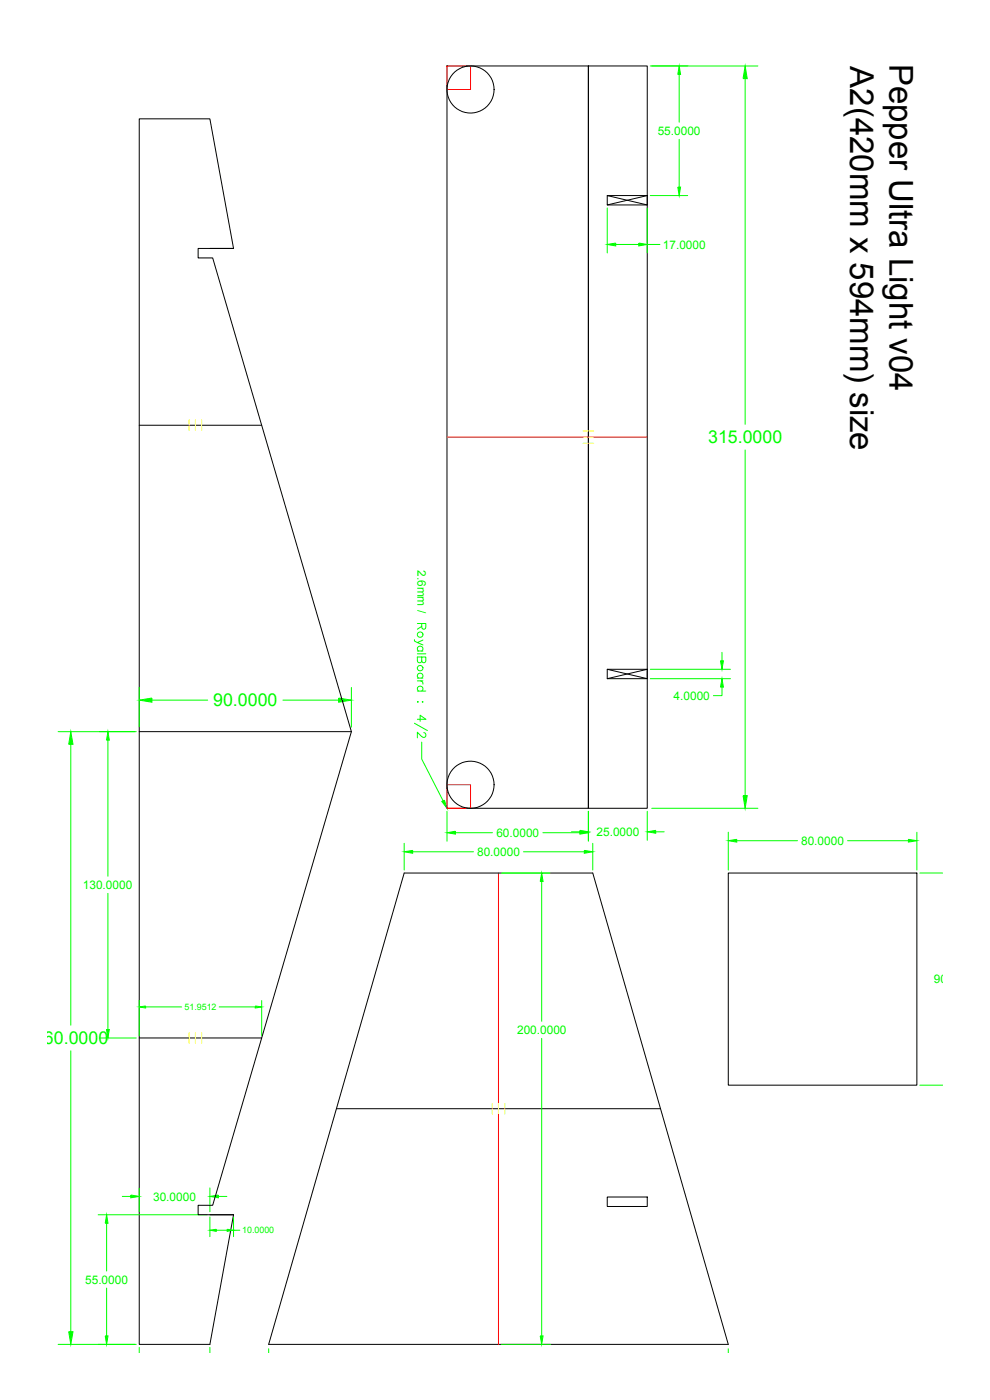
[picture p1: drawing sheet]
<svg xmlns="http://www.w3.org/2000/svg" width="420mm" height="594mm" viewBox="0 0 420 594" stroke-linecap="round" stroke-linejoin="round" font-family="sans-serif">
<g fill="none" stroke="#000" stroke-width=".42">
<path d="M189.6 28h.1M189.6 28h60v314.9h-60zM249.6 28h25v314.9h-25zM257.6 83h17v4h-17zM257.6 83l17 4M274.6 83l-17 4M89 105.4h10.1M99.1 105.4l-10.1-55h-29.9v260M99.1 105.4h-15v4h6.1l58.9 201M59.1 180.4h51.9M257.6 284h17v4h-17zM257.6 284l17 4"/>
<path d="M274.6 284l-17 4M59.1 310.4v260h29.9l10.1-55M59.1 310.4h90M149.1 310.4l-58.9 201h-6.1v4h15M171.5 370.4h80l57.5 200h-195zM309 370.4h80v90h-80zM59.1 440.4h51.9M142.7 470.4h137.5M89 515.4h10.1M257.6 507.9h17v4h-17z"/>
<circle cx="199.6" cy="38" r="10"/>
<circle cx="199.6" cy="333" r="10"/>
</g>
<g fill="none" stroke="#0f0" stroke-width=".42">
<path d="M275.9 28h45.6M288.1 31.6v20.3M316.1 33.4v146.6M288.1 59.1v20.3M257.6 88.2v19.1M274.6 88.2v19.1M275.9 83h15.8M261.2 103.7h9.8M274.6 103.7h5.4M316.1 190.9v146.7M175.8 271.4v.5l1.3 .7M177.1 264.5h3.6v1.6l-.4 .7-.7 .2-.5-.4-.2-2.1"/>
<path d="M177.1 276.2h2.3M177.1 277.4h3.6M177.6 276.2a1.15 1.15 0 0 1-.2-1.7 1.15 1.15 0 0 1 1.7 0 1.15 1.15 0 0 1-.2 1.7M178.9 278.8l.2 2 .5 .4 .7-.2 .4-.7v-1.5h-3.6v1.5a.93 .93 0 0 0 .9 .9 .93 .93 0 0 0 .9-.9M178.9 265.8l-1.8 1.2M179.4 271.6l-2.3 1 2.3 1M306.3 276.8v3.6M59.1 291.7v16.8M64.4 297.1h23.7M120 297.1h23.7M149.1 291.7v16.8M177.1 297.8h.3z"/>
<path d="M177.1 287.7h2.3M177.1 288.9h2.3M177.1 293.2h3.6M177.6 287.7a1.15 1.15 0 0 1-.2-1.7 1.15 1.15 0 0 1 1.7 0 1.15 1.15 0 0 1-.2 1.7M177.6 293.2a1.15 1.15 0 0 1-.2-1.7 1.15 1.15 0 0 1 1.7 0 1.15 1.15 0 0 1-.2 1.7M178.4 288.9a1.16 1.16 0 0 1 1 1.4M179.1 297.8h.3zM275.9 284h34M275.9 288h34M306.3 291.6v3.6h-3.6M24.7 310.4h33.1M30 315.8v119.2"/>
<path d="M45.8 314v57.8M175.8 306.9l5.5 3.1M177.1 305.2h3.6l-2.5-1.8v2.6M178.9 314.9v7.2l9.1 17.7M179.8 310.9l.9 .6-.4 1.2a1.15 1.15 0 0 1-1.6-.3l-1.6-1.7v2.4M171.5 357.8v11.3M189.6 344.2v12.7M193.2 353.3h15.7M230.3 353.3h15.7M242.4 352.9h3.6M249.6 344.2v12.7M251.5 357.8v11.3"/>
<path d="M274.6 344.2v12.3M276.5 342.9h45M278.2 352.9h3.6M309 353.1v16M312.6 356.7h25.7M359.6 356.7h25.8M389 353.1v16M45.8 379.1v57.7M175.1 361.4h25.7M212.7 370.4h20.7M222.1 361.4h25.8M229.8 374v59.3"/>
<path d="M390.2 370.4h9.7M59.1 424.5v15M61.8 427.2h15.3M93 427.2h15.3M111 424.5v15M30 445.9v119.1M42.2 440.4h15.6M229.8 440.6v126.2M390.2 460.4h9.7M41.6 515.4h46.2M45.2 519v20.3M51.9 507.6h3.6"/>
<path d="M59.1 504v10.1M89 504v10.1M89 516.3v8.4M92.6 507.6h3.6M99.1 516.3v8.4M91.8 522h4.6M99.1 522h2.6M45.2 546.5v20.3M24.7 570.4h33.1M59.1 571.7v2.3M89 571.7v2.3M114 572.3v1.7"/>
<path d="M212.7 570.4h20.7M309 572.3v1.7"/>
<circle cx="178.3" cy="269.3" r="1.18"/>
<circle cx="178.3" cy="283.5" r="1.18"/>
</g>
<g fill="#0f0" stroke="#0f0" stroke-width=".42">
<path d="M246 352.7l3.6 .6-3.6 .6z"/>
<path d="M189.6 353.3l3.6-.6v1.2z"/>
<path d="M274.6 352.9l3.6-.6v1.2z"/>
<path d="M246 352.3l3.6 .6-3.6 .6z"/>
<path d="M316.1 28l.9 5.4h-1.8z"/>
<path d="M315.2 337.6h1.8l-.9 5.3z"/>
<path d="M288.1 28l.6 3.6h-1.2z"/>
<path d="M287.5 79.4h1.2l-.6 3.6z"/>
<path d="M305.7 280.4h1.2l-.6 3.6z"/>
<path d="M306.3 288l.6 3.6h-1.2z"/>
<path d="M187.4 340l1.1-.5 1.1 3.4z"/>
<path d="M257.6 103.7l3.6-.6v1.3z"/>
<path d="M271 103.1l3.6 .6-3.6 .7z"/>
<path d="M30 310.4l1 5.4h-1.9z"/>
<path d="M29.1 565h1.9l-1 5.4z"/>
<path d="M59.1 297.1l5.3-.9v1.7z"/>
<path d="M143.7 296.2l5.4 .9-5.4 .8z"/>
<path d="M171.5 361.4l3.6-.6v1.2z"/>
<path d="M247.9 360.8l3.6 .6-3.6 .6z"/>
<path d="M89 507.6l3.6-.6v1.2z"/>
<path d="M55.5 507l3.6 .6-3.6 .6z"/>
<path d="M89 522l2.8-.5v.9z"/>
<path d="M96.4 521.5l2.7 .5-2.7 .4z"/>
<path d="M44.6 566.8h1.2l-.6 3.6z"/>
<path d="M45.2 515.4l.6 3.6h-1.2z"/>
<path d="M45.8 310.4l.6 3.6h-1.2z"/>
<path d="M45.2 436.8h1.2l-.6 3.6z"/>
<path d="M108.3 426.8l2.7 .4-2.7 .5z"/>
<path d="M59.1 427.2l2.7-.4v.9z"/>
<path d="M229.8 370.4l.6 3.6h-1.2z"/>
<path d="M229.2 566.8h1.2l-.6 3.6z"/>
<path d="M309 356.7l3.6-.6v1.2z"/>
<path d="M385.4 356.1l3.6 .6-3.6 .6z"/>
</g>
<path d="M189.6 28h10v10h-10zM189.6 185.5h85M189.6 333h10v9.9h-10zM211.5 370.4v200" fill="none" stroke="#f00" stroke-width=".42"/>
<path d="M80.3 178.2v4.5M82.9 178.2v4.5M85.5 178.2v4.5M247.4 182.8h4.5M247.4 185.5h4.5M247.4 188.1h4.5M80.3 438.2v4.4M82.9 438.2v4.4M85.5 438.2v4.4M208.8 468.2v4.5M211.5 468.2v4.5M214.1 468.2v4.5" fill="none" stroke="#ff0" stroke-width=".42"/>
<g font-size="14">
<text x="360.7" y="28.2" transform="rotate(90 360.7 28.2)">A2(420mm x 594mm) size</text>
<text x="377.4" y="27.1" transform="rotate(90 377.4 27.1)">Pepper Ultra Light v04</text>
</g>
<g font-size="7.5" fill="#00f900">
<text x="300.4" y="188.1">315.0000</text>
<text x="90.4" y="299.7">90.0000</text>
<text x="14.5" y="443.1">260.0000</text>
</g>
<g font-size="5" fill="#00f900">
<text x="279" y="57.2">55.0000</text>
<text x="281.2" y="105.5">17.0000</text>
<text x="177.1" y="241.9" transform="rotate(90 177.1 241.9)">2.6mm /</text>
<text x="285.8" y="296.9">4.0000</text>
<text x="210.6" y="355.1">60.0000</text>
<text x="253.1" y="354.7">25.0000</text>
<text x="339.9" y="358.5">80.0000</text>
<text x="202.4" y="363.2">80.0000</text>
<text x="35.2" y="377.2">130.0000</text>
<text x="396.2" y="417.2">90.0000</text>
<text x="219.4" y="438.7">200.0000</text>
<text x="65" y="509.4">30.0000</text>
<text x="36.1" y="544.7">55.0000</text>
</g>
<g font-size="3.8" fill="#00f900">
<text x="78.3" y="428.6">51.9512</text>
<text x="102.7" y="523.3">10.0000</text>
</g>
</svg>
